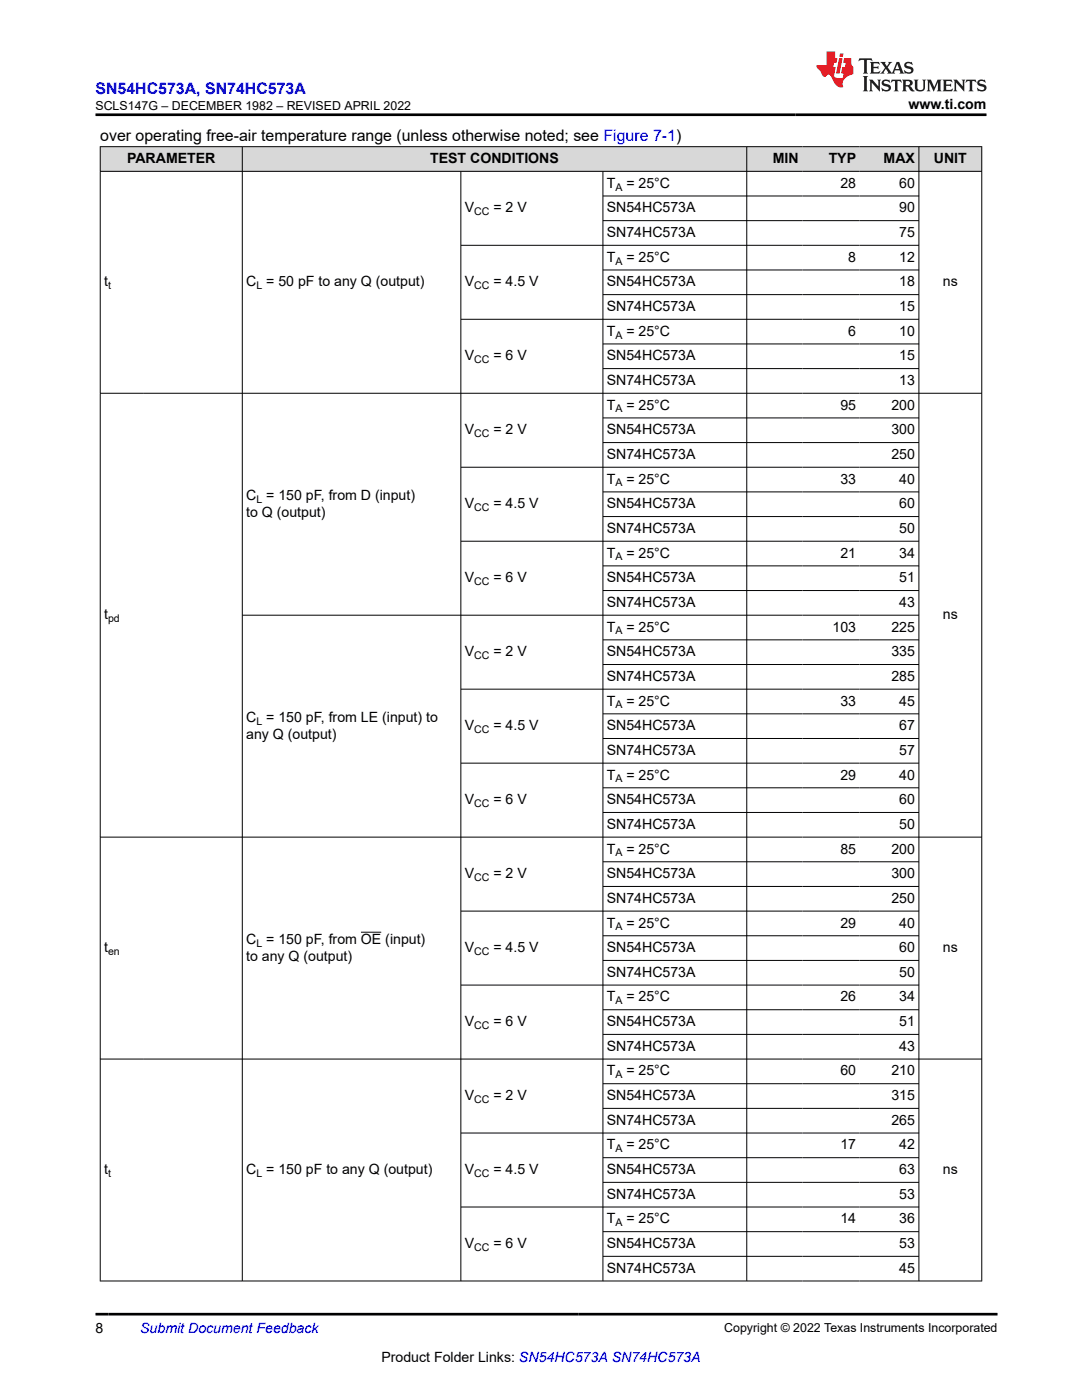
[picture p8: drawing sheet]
<svg xmlns="http://www.w3.org/2000/svg" width="216mm" height="279mm" viewBox="0 0 216 279" stroke-linecap="round" stroke-linejoin="round" font-family="sans-serif">
<g fill="#d8d8d8">
<path d="M20 29.3h175.9v4.9h-175.9z" fill-rule="evenodd"/>
<path d="M20.1 29.3h28.2v4.8h-28.2z" fill-rule="evenodd"/>
<path d="M48.4 29.3h100.5v4.8h-100.5z" fill-rule="evenodd"/>
<path d="M149.1 29.3h11v4.8h-11z" fill-rule="evenodd"/>
<path d="M160.1 29.3h11.4v4.8h-11.4z" fill-rule="evenodd"/>
<path d="M171.5 29.3h11.8v4.8h-11.8z" fill-rule="evenodd"/>
<path d="M183.4 29.3h12.4v4.8h-12.4z" fill-rule="evenodd"/>
</g>
<g fill="none" stroke="#000" stroke-width=".2">
<path d="M19.9 29.3h176.1M19.9 34.2h176.1M20 29.2v226.5M48.3 29.2v226.5M92 34.2v221.5M120.3 34.2v221.5M120.3 39.1h63.1M149 29.2v226.5M183.4 29.2v226.5M195.9 29.2v226.5M92 49h91.4M120.3 44h63.1"/>
<path d="M120.3 53.9h63.1M120.3 58.8h63.1M19.9 78.5h176.1M120.3 68.6h63.1M120.3 73.6h63.1M183.4 63.7h-91.4M92 93.2h91.4M120.3 83.4h63.1M120.3 88.3h63.1M120.3 98.2h63.1M120.3 103.1h63.1M120.3 112.9h63.1"/>
<path d="M120.3 117.9h63.1M183.4 108h-91.4M48.3 122.8h135.1M120.3 127.7h63.1M120.3 132.6h63.1M183.4 137.5h-91.4M120.3 142.5h63.1M120.3 147.4h63.1M120.3 157.2h63.1M183.4 152.3h-91.4M19.9 167.1h176.1M120.3 162.1h63.1"/>
<path d="M120.3 172h63.1M120.3 176.9h63.1M72 186h4.1M92 196.6h91.4M120.3 186.8h63.1M120.3 191.7h63.1M183.4 181.8h-91.4M19.9 211.4h176.1M120.3 201.5h63.1M120.3 206.4h63.1M120.3 216.3h63.1M92 226.1h91.4"/>
<path d="M120.3 221.2h63.1M120.3 231h63.1M120.3 236h63.1M19.9 255.6h176.1M92 240.9h91.4M120.3 245.8h63.1M120.3 250.7h63.1"/>
</g>
<path d="M171.5 11.6l-.2 .6 .5-.2h.6v.1v2.2l-.2 .4h1l-.2-.4v-2.2v-.1h.5l.6 .2-.2-.6zM173.6 12.4l.2 .3v1.6l-.2 .4h1.9l.1-.6a1.08 1.08 0 0 1-1.3 .2v-.7h.6l.4 .2v-.7l-.4 .2h-.6v-.5l.2-.2a1 1 0 0 1 1 .3l-.1-.5zM175.7 12.4l.9 1.1-1 1.2h.9l-.2-.2 .5-.8 .4 .8-.2 .2h1.6l-.2-.2 .2-.5h.9l.1 .5-.1 .2h.9l-.2-.4-.8-1.9h-.5l-.9 2.1-.9-1.1 .9-1h-.8l.2 .2-.4 .6-.4-.6 .2-.2zM179 12.8l.4 1h-.7zM180.7 12.5a.65 .65 0 0 0-.2 .7 .65 .65 0 0 0 .6 .5l.6 .1 .1 .3a.79 .79 0 0 1-.7 .4 .79 .79 0 0 1-.7-.5l.1 .7 .2-.1a.93 .93 0 0 0 1.1 0 .93 .93 0 0 0 .4-.9 1.46 1.46 0 0 0-1.2-.6l-.1-.3a1.09 1.09 0 0 1 1.2 .2l-.2-.6-.1 .1-.5-.2zM172.2 15.2l.2 .4v2.2l-.2 .4h1l-.2-.4v-2.2l.2-.4zM173.4 15.9l.2 .4v1.5l-.2 .4h.8l-.3-.4 .1-1.3 1.6 1.8v-2l.2-.4h-.7l.1 .2 .1 1.1-1.2-1.3zM176.2 16a.65 .65 0 0 0-.2 .8 .65 .65 0 0 0 .6 .4l.6 .2 .1 .2a.79 .79 0 0 1-.7 .4 .79 .79 0 0 1-.7-.5l.1 .7 .2-.1a.93 .93 0 0 0 1.1 .1 .93 .93 0 0 0 .4-1 1.46 1.46 0 0 0-1.2-.5l-.1-.4a1.09 1.09 0 0 1 1.2 .2l-.1-.6-.2 .1-.5-.1zM177.9 15.9l-.1 .6a.63 .63 0 0 1 .8-.3v1.6l-.3 .4h1l-.2-.4v-1.6a.66 .66 0 0 1 .8 .3l-.1-.6zM180 15.9l.2 .4v1.5l-.2 .4h1l-.2-.2-.1-.7h.5l.1 .2a.79 .79 0 0 0 1.2 .6l-1-.9a.61 .61 0 0 0 .6-.6 .61 .61 0 0 0-.5-.7zM180.8 16.2h.1a.47 .47 0 0 1 .5 .1 .47 .47 0 0 1 .1 .5l-.1 .1-.7 .1zM182.3 15.9l.2 .2a2.27 2.27 0 0 0 .4 2 1.04 1.04 0 0 0 1.7-.7v-1.3l.2-.2h-.8l.2 .4v1.1a.6 .6 0 0 1-.6 .6 .6 .6 0 0 1-.6-.6v-1.1l.3-.4zM184.9 15.9l.2 .4v1.5l-.2 .4h.8l-.3-.4v-1.4l.9 1.9 .9-1.9v1.4l-.3 .4h1l-.2-.4v-1.5l.2-.4h-.8l-.7 1.5-.6-1.5zM188.1 15.9l.2 .4v1.5l-.2 .4h1.9l.1-.6a1.09 1.09 0 0 1-1.3 .2v-.7h.6l.4 .2v-.6l-.4 .2h-.6v-.6l.2-.1a1.01 1.01 0 0 1 1 .3l-.1-.6zM190.2 15.9l.3 .4v1.5l-.3 .4h.8l-.2-.4v-1.3l1.6 1.8v-2l.2-.4h-.7l.2 .2v1.1l-1.2-1.3zM192.8 15.9l-.1 .6a.63 .63 0 0 1 .8-.3v1.6l-.3 .4h1l-.2-.4v-1.6a.66 .66 0 0 1 .8 .3l-.1-.6zM195.2 16a.65 .65 0 0 0-.2 .8 .65 .65 0 0 0 .6 .4l.6 .2 .2 .2a.79 .79 0 0 1-.7 .4 .79 .79 0 0 1-.7-.5l.1 .7 .2-.1a.93 .93 0 0 0 1 .1 .93 .93 0 0 0 .5-1 1.46 1.46 0 0 0-1.3-.5v-.4a1.09 1.09 0 0 1 1.2 .2l-.2-.6-.2 .1-.5-.1z" fill="#231f20"/>
<path d="M164.9 10.3v2.7h-2l.1 .4 .8 1a.95 .95 0 0 0 1 .9 .59 .59 0 0 1 .5-.4 .59 .59 0 0 1 .5 .3l.4 .8a1.59 1.59 0 0 0 2.1 1.4 1.61 1.61 0 0 1 1-2.3l1-.3-.1-1.5a1.59 1.59 0 0 1-.3-1.7h-1.5l-.2 .9h.6l-.2 .9h-.5l-.2 .9v.3l.4 .1-.1 .9h-.7a.73 .73 0 0 1-1-.7l.3-1.5h-.5l.1-.9h.5l.2-.9h-.5v-1.3zM167.4 11.6l-.6 3.1h.7l.6-3.1zM167.6 10.7l-.1 .6h.7l.1-.6z" fill="#ed1c24"/>
<path d="M19.1 22.9h177.8M19.1 262.3h179.9" fill="none" stroke="#000" stroke-width=".53"/>
<text font-size="3.2" fill="#00f" x="19.1" y="18.7">SN54HC573A, SN74HC573A</text>
<text font-size="3.2" x="20" y="28.2">over operating free-air temperature range (unless otherwise noted; see Figure 7-1)</text>
<g font-size="2.8">
<text x="181.3" y="21.8">www.ti.com</text>
<text x="25.3" y="32.5">PARAMETER</text>
<text x="85.8" y="32.5">TEST CONDITIONS</text>
<text x="154.2" y="32.5">MIN</text>
<text x="165.4" y="32.5">TYP</text>
<text x="176.3" y="32.5">MAX</text>
<text x="186.3" y="32.5">UNIT</text>
<text x="121.1" y="37.5">T</text>
<text x="125" y="37.5">= 25°C</text>
<text x="167.7" y="37.5">28</text>
<text x="179.4" y="37.5">60</text>
<text x="92.7" y="42.4">V</text>
<text x="98.4" y="42.4">= 2 V</text>
<text x="121.1" y="42.4">SN54HC573A</text>
<text x="121.1" y="47.3">SN74HC573A</text>
<text x="179.4" y="42.4">90</text>
<text x="179.4" y="47.3">75</text>
<text x="121.1" y="52.2">T</text>
<text x="125" y="52.2">= 25°C</text>
<text x="169.3" y="52.2">8</text>
<text x="179.4" y="52.2">12</text>
<text x="20.8" y="57.2">t</text>
<text x="49.1" y="57.2">C = 50 pF to any Q (output)</text>
<text x="92.7" y="57.2">V</text>
<text x="98.4" y="57.2">= 4.5 V</text>
<text x="121.1" y="57.2">SN54HC573A</text>
<text x="179.4" y="57.2">18</text>
<text x="188.1" y="57.2">ns</text>
<text x="121.1" y="62.1">SN74HC573A</text>
<text x="179.4" y="62.1">15</text>
<text x="92.7" y="71.9">V</text>
<text x="98.4" y="71.9">= 6 V</text>
<text x="121.1" y="67">T</text>
<text x="121.1" y="71.9">SN54HC573A</text>
<text x="125" y="67">= 25°C</text>
<text x="169.3" y="67">6</text>
<text x="179.4" y="67">10</text>
<text x="179.4" y="71.9">15</text>
<text x="121.1" y="76.8">SN74HC573A</text>
<text x="179.4" y="76.8">13</text>
<text x="121.1" y="81.8">T</text>
<text x="125" y="81.8">= 25°C</text>
<text x="167.7" y="81.8">95</text>
<text x="177.9" y="81.8">200</text>
<text x="92.7" y="86.7">V</text>
<text x="98.4" y="86.7">= 2 V</text>
<text x="121.1" y="86.7">SN54HC573A</text>
<text x="177.9" y="86.7">300</text>
<text x="121.1" y="91.6">SN74HC573A</text>
<text x="177.9" y="91.6">250</text>
<text x="49.1" y="99.7">C = 150 pF, from D (input)</text>
<text x="92.7" y="101.4">V</text>
<text x="98.4" y="101.4">= 4.5 V</text>
<text x="121.1" y="96.5">T</text>
<text x="121.1" y="101.4">SN54HC573A</text>
<text x="125" y="96.5">= 25°C</text>
<text x="167.7" y="96.5">33</text>
<text x="179.4" y="96.5">40</text>
<text x="179.4" y="101.4">60</text>
<text x="49.1" y="103.1">to Q (output)</text>
<text x="121.1" y="106.4">SN74HC573A</text>
<text x="179.4" y="106.4">50</text>
<text x="121.1" y="111.3">T</text>
<text x="125" y="111.3">= 25°C</text>
<text x="167.7" y="111.3">21</text>
<text x="179.4" y="111.3">34</text>
<text x="92.7" y="116.2">V</text>
<text x="98.4" y="116.2">= 6 V</text>
<text x="121.1" y="116.2">SN54HC573A</text>
<text x="179.4" y="116.2">51</text>
<text x="20.8" y="123.6">t</text>
<text x="121.1" y="121.1">SN74HC573A</text>
<text x="179.4" y="121.1">43</text>
<text x="188.1" y="123.6">ns</text>
<text x="92.7" y="131">V</text>
<text x="98.4" y="131">= 2 V</text>
<text x="121.1" y="126">T</text>
<text x="121.1" y="131">SN54HC573A</text>
<text x="125" y="126">= 25°C</text>
<text x="166.1" y="126">103</text>
<text x="177.9" y="126">225</text>
<text x="177.9" y="131">335</text>
<text x="121.1" y="135.9">SN74HC573A</text>
<text x="177.9" y="135.9">285</text>
<text x="121.1" y="140.8">T</text>
<text x="125" y="140.8">= 25°C</text>
<text x="167.7" y="140.8">33</text>
<text x="179.4" y="140.8">45</text>
<text x="49.1" y="144">C = 150 pF, from LE (input) to</text>
<text x="49.1" y="147.4">any Q (output)</text>
<text x="92.7" y="145.7">V</text>
<text x="98.4" y="145.7">= 4.5 V</text>
<text x="121.1" y="145.7">SN54HC573A</text>
<text x="179.4" y="145.7">67</text>
<text x="121.1" y="150.7">SN74HC573A</text>
<text x="121.1" y="155.6">T</text>
<text x="125" y="155.6">= 25°C</text>
<text x="167.7" y="155.6">29</text>
<text x="179.4" y="150.7">57</text>
<text x="179.4" y="155.6">40</text>
<text x="92.7" y="160.5">V</text>
<text x="98.4" y="160.5">= 6 V</text>
<text x="121.1" y="160.5">SN54HC573A</text>
<text x="179.4" y="160.5">60</text>
<text x="121.1" y="165.4">SN74HC573A</text>
<text x="179.4" y="165.4">50</text>
<text x="121.1" y="170.3">T</text>
<text x="125" y="170.3">= 25°C</text>
<text x="167.7" y="170.3">85</text>
<text x="177.9" y="170.3">200</text>
<text x="92.7" y="175.3">V</text>
<text x="98.4" y="175.3">= 2 V</text>
<text x="121.1" y="175.3">SN54HC573A</text>
<text x="177.9" y="175.3">300</text>
<text x="121.1" y="180.2">SN74HC573A</text>
<text x="121.1" y="185.1">T</text>
<text x="125" y="185.1">= 25°C</text>
<text x="167.7" y="185.1">29</text>
<text x="177.9" y="180.2">250</text>
<text x="179.4" y="185.1">40</text>
<text x="20.8" y="190">t</text>
<text x="49.1" y="188.3">C = 150 pF, from OE (input)</text>
<text x="49.1" y="191.7">to any Q (output)</text>
<text x="92.7" y="190">V</text>
<text x="98.4" y="190">= 4.5 V</text>
<text x="121.1" y="190">SN54HC573A</text>
<text x="179.4" y="190">60</text>
<text x="188.1" y="190">ns</text>
<text x="121.1" y="194.9">SN74HC573A</text>
<text x="179.4" y="194.9">50</text>
<text x="121.1" y="199.9">T</text>
<text x="125" y="199.9">= 25°C</text>
<text x="167.7" y="199.9">26</text>
<text x="179.4" y="199.9">34</text>
<text x="92.7" y="204.8">V</text>
<text x="98.4" y="204.8">= 6 V</text>
<text x="121.1" y="204.8">SN54HC573A</text>
<text x="121.1" y="209.7">SN74HC573A</text>
<text x="179.4" y="204.8">51</text>
<text x="179.4" y="209.7">43</text>
<text x="121.1" y="214.6">T</text>
<text x="125" y="214.6">= 25°C</text>
<text x="167.7" y="214.6">60</text>
<text x="177.9" y="214.6">210</text>
<text x="92.7" y="219.6">V</text>
<text x="98.4" y="219.6">= 2 V</text>
<text x="121.1" y="219.6">SN54HC573A</text>
<text x="177.9" y="219.6">315</text>
<text x="121.1" y="224.5">SN74HC573A</text>
<text x="177.9" y="224.5">265</text>
<text x="121.1" y="229.4">T</text>
<text x="125" y="229.4">= 25°C</text>
<text x="167.7" y="229.4">17</text>
<text x="179.4" y="229.4">42</text>
<text x="20.8" y="234.3">t</text>
<text x="49.1" y="234.3">C = 150 pF to any Q (output)</text>
<text x="92.7" y="234.3">V</text>
<text x="98.4" y="234.3">= 4.5 V</text>
<text x="121.1" y="234.3">SN54HC573A</text>
<text x="121.1" y="239.2">SN74HC573A</text>
<text x="179.4" y="234.3">63</text>
<text x="179.4" y="239.2">53</text>
<text x="188.1" y="234.3">ns</text>
<text x="121.1" y="244.2">T</text>
<text x="125" y="244.2">= 25°C</text>
<text x="167.7" y="244.2">14</text>
<text x="179.4" y="244.2">36</text>
<text x="92.7" y="249.1">V</text>
<text x="98.4" y="249.1">= 6 V</text>
<text x="121.1" y="249.1">SN54HC573A</text>
<text x="179.4" y="249.1">53</text>
<text x="121.1" y="254">SN74HC573A</text>
<text x="179.4" y="254">45</text>
<text x="19.1" y="266.1">8</text>
<text x="76.1" y="271.7">Product Folder Links: SN54HC573A SN74HC573A</text>
</g>
<text font-size="2.8" fill="#00f" x="28" y="266.1">Submit Document Feedback</text>
<g font-size="2.5">
<text x="19.1" y="21.9">SCLS147G – DECEMBER 1982 – REVISED APRIL 2022</text>
<text x="144.5" y="265.8">Copyright © 2022 Texas Instruments Incorporated</text>
</g>
<g font-size="2.1">
<text x="122.8" y="38">A</text>
<text x="94.6" y="43">CC</text>
<text x="122.8" y="52.8">A</text>
<text x="21.6" y="57.7">t</text>
<text x="51.2" y="57.7">L</text>
<text x="94.6" y="57.7">CC</text>
<text x="122.8" y="67.6">A</text>
<text x="94.6" y="72.5">CC</text>
<text x="122.8" y="82.3">A</text>
<text x="94.6" y="87.2">CC</text>
<text x="51.2" y="100.3">L</text>
<text x="122.8" y="97.1">A</text>
<text x="94.6" y="102">CC</text>
<text x="122.8" y="111.8">A</text>
<text x="94.6" y="116.8">CC</text>
<text x="21.6" y="124.2">pd</text>
<text x="94.6" y="131.5">CC</text>
<text x="122.8" y="126.6">A</text>
<text x="122.8" y="141.4">A</text>
<text x="51.2" y="144.6">L</text>
<text x="94.6" y="146.3">CC</text>
<text x="94.6" y="161.1">CC</text>
<text x="122.8" y="156.1">A</text>
<text x="122.8" y="170.9">A</text>
<text x="94.6" y="175.8">CC</text>
<text x="122.8" y="185.7">A</text>
<text x="21.6" y="190.6">en</text>
<text x="51.2" y="188.9">L</text>
<text x="94.6" y="190.6">CC</text>
<text x="122.8" y="200.4">A</text>
<text x="94.6" y="205.4">CC</text>
<text x="122.8" y="215.2">A</text>
<text x="94.6" y="220.1">CC</text>
<text x="122.8" y="230">A</text>
<text x="21.6" y="234.9">t</text>
<text x="51.2" y="234.9">L</text>
<text x="94.6" y="234.9">CC</text>
<text x="122.8" y="244.7">A</text>
<text x="94.6" y="249.6">CC</text>
</g>
</svg>
